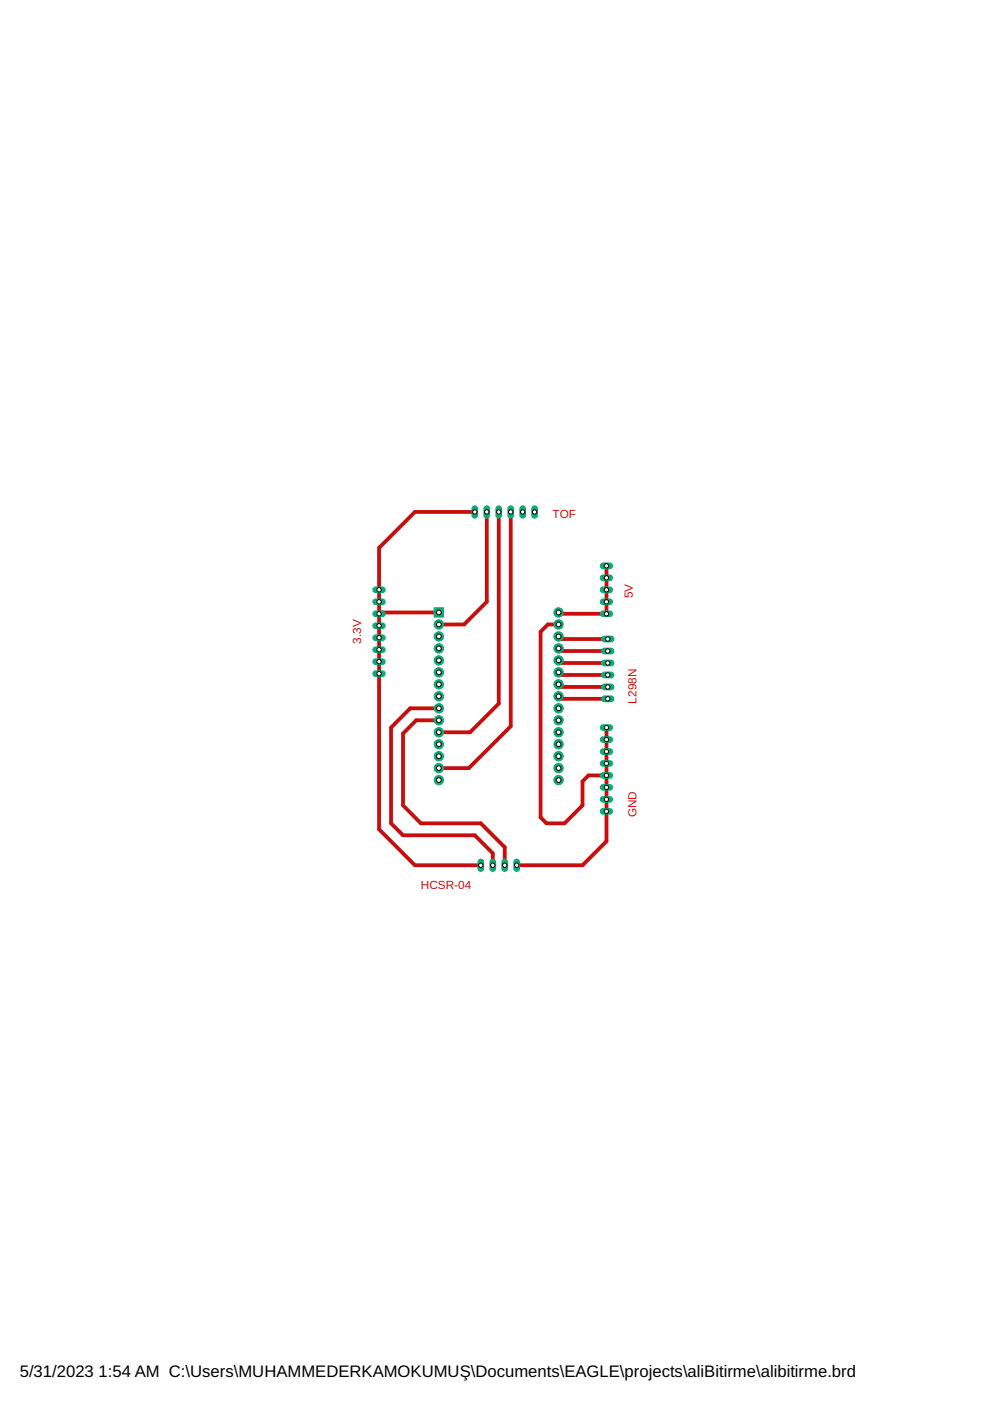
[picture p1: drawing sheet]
<svg xmlns="http://www.w3.org/2000/svg" width="210mm" height="297mm" viewBox="0 0 210 297" stroke-linecap="round" stroke-linejoin="round" font-family="sans-serif">
<g fill="none" stroke="#c90d0c" stroke-width=".8">
<path d="M100.7 108.5h-12.7l-7.6 7.7v59.6l7.6 7.7h13.9M103.2 108.5v19.1l-4.8 4.8h-5.4M105.7 108.5v40.7l-6 6.1h-6.7M108.3 108.5v45.5l-8.9 8.9h-6.4M128.6 120v10.1h-9.9l-.3-.2M80.6 129.9h12.4M118.4 132.4h-2.2l-1.6 1.5v39.4l1.3 1.3h3.8l3.8-3.8v-5.1l1.3-1.3h3.8M118.4 134.9l.6 .6h9.9M118.4 137.5l.6 .5h9.9M93 152.7h-4.8l-2.8 2.8v15.3l3.8 3.8h12.7l5.1 5v3.9M93 150.2h-6l-4.1 4.1v20.3l2.5 2.5h15.3l3.8 3.8v2.6M118.4 147.6l.6 .6h9.9"/>
<path d="M118.4 140l.6 .6h9.9M118.4 142.6l.6 .5h9.9M118.4 145.1l.6 .5h9.9M128.6 154.3v24.1l-5.1 5.1h-13.9"/>
</g>
<path d="M80.6 129.9l-.2 .2" fill="none" stroke="#c90d0c" stroke-width=".21"/>
<path d="M79.7 142.8h1.4" fill="none" stroke="#0dab76" stroke-width="1.4"/>
<circle cx="80.4" cy="142.8" r=".47" fill="#fff" stroke="#000" stroke-width=".21"/>
<path d="M79.7 140.3h1.4" fill="none" stroke="#0dab76" stroke-width="1.4"/>
<circle cx="80.4" cy="140.3" r=".47" fill="#fff" stroke="#000" stroke-width=".21"/>
<path d="M79.7 137.8h1.4" fill="none" stroke="#0dab76" stroke-width="1.4"/>
<circle cx="80.4" cy="137.8" r=".47" fill="#fff" stroke="#000" stroke-width=".21"/>
<path d="M79.7 135.2h1.4" fill="none" stroke="#0dab76" stroke-width="1.4"/>
<circle cx="80.4" cy="135.2" r=".47" fill="#fff" stroke="#000" stroke-width=".21"/>
<path d="M79.7 132.7h1.4" fill="none" stroke="#0dab76" stroke-width="1.4"/>
<circle cx="80.4" cy="132.7" r=".47" fill="#fff" stroke="#000" stroke-width=".21"/>
<path d="M79.7 127.6h1.4" fill="none" stroke="#0dab76" stroke-width="1.4"/>
<circle cx="80.4" cy="127.6" r=".47" fill="#fff" stroke="#000" stroke-width=".21"/>
<path d="M79.7 130.1h1.4" fill="none" stroke="#0dab76" stroke-width="1.4"/>
<circle cx="80.4" cy="130.1" r=".47" fill="#fff" stroke="#000" stroke-width=".21"/>
<path d="M79.7 125.1h1.4" fill="none" stroke="#0dab76" stroke-width="1.4"/>
<circle cx="80.4" cy="125.1" r=".47" fill="#fff" stroke="#000" stroke-width=".21"/>
<path d="M127.9 172h1.4" fill="none" stroke="#0dab76" stroke-width="1.4"/>
<circle cx="128.6" cy="172" r=".47" fill="#fff" stroke="#000" stroke-width=".21"/>
<path d="M127.9 169.5h1.4" fill="none" stroke="#0dab76" stroke-width="1.4"/>
<circle cx="128.6" cy="169.5" r=".47" fill="#fff" stroke="#000" stroke-width=".21"/>
<path d="M127.9 166.9h1.4" fill="none" stroke="#0dab76" stroke-width="1.4"/>
<circle cx="128.6" cy="166.9" r=".47" fill="#fff" stroke="#000" stroke-width=".21"/>
<path d="M127.9 164.4h1.4" fill="none" stroke="#0dab76" stroke-width="1.4"/>
<circle cx="128.6" cy="164.4" r=".47" fill="#fff" stroke="#000" stroke-width=".21"/>
<path d="M127.9 161.9h1.4" fill="none" stroke="#0dab76" stroke-width="1.4"/>
<circle cx="128.6" cy="161.9" r=".47" fill="#fff" stroke="#000" stroke-width=".21"/>
<path d="M127.9 156.8h1.4" fill="none" stroke="#0dab76" stroke-width="1.4"/>
<circle cx="128.6" cy="156.8" r=".47" fill="#fff" stroke="#000" stroke-width=".21"/>
<path d="M127.9 159.3h1.4" fill="none" stroke="#0dab76" stroke-width="1.4"/>
<circle cx="128.6" cy="159.3" r=".47" fill="#fff" stroke="#000" stroke-width=".21"/>
<path d="M127.9 154.3h1.4" fill="none" stroke="#0dab76" stroke-width="1.4"/>
<circle cx="128.6" cy="154.3" r=".47" fill="#fff" stroke="#000" stroke-width=".21"/>
<path d="M128.1 135.5h1.5" fill="none" stroke="#0dab76" stroke-width="1.4"/>
<circle cx="128.9" cy="135.5" r=".47" fill="#fff" stroke="#000" stroke-width=".21"/>
<path d="M128.1 138h1.5" fill="none" stroke="#0dab76" stroke-width="1.4"/>
<circle cx="128.9" cy="138" r=".47" fill="#fff" stroke="#000" stroke-width=".21"/>
<path d="M128.1 140.6h1.5" fill="none" stroke="#0dab76" stroke-width="1.4"/>
<circle cx="128.9" cy="140.6" r=".47" fill="#fff" stroke="#000" stroke-width=".21"/>
<path d="M128.1 143.1h1.5" fill="none" stroke="#0dab76" stroke-width="1.4"/>
<circle cx="128.9" cy="143.1" r=".47" fill="#fff" stroke="#000" stroke-width=".21"/>
<path d="M128.1 145.6h1.5" fill="none" stroke="#0dab76" stroke-width="1.4"/>
<circle cx="128.9" cy="145.6" r=".47" fill="#fff" stroke="#000" stroke-width=".21"/>
<path d="M128.1 148.2h1.5" fill="none" stroke="#0dab76" stroke-width="1.4"/>
<circle cx="128.9" cy="148.2" r=".47" fill="#fff" stroke="#000" stroke-width=".21"/>
<path d="M109.6 182.8v1.4" fill="none" stroke="#0dab76" stroke-width="1.4"/>
<circle cx="109.6" cy="183.5" r=".47" fill="#fff" stroke="#000" stroke-width=".21"/>
<path d="M107 182.8v1.4" fill="none" stroke="#0dab76" stroke-width="1.4"/>
<circle cx="107" cy="183.5" r=".47" fill="#fff" stroke="#000" stroke-width=".21"/>
<path d="M104.5 182.8v1.4" fill="none" stroke="#0dab76" stroke-width="1.4"/>
<circle cx="104.5" cy="183.5" r=".47" fill="#fff" stroke="#000" stroke-width=".21"/>
<path d="M101.9 182.8v1.4" fill="none" stroke="#0dab76" stroke-width="1.4"/>
<circle cx="101.9" cy="183.5" r=".47" fill="#fff" stroke="#000" stroke-width=".21"/>
<path d="M127.9 130.1h1.4" fill="none" stroke="#0dab76" stroke-width="1.4"/>
<circle cx="128.6" cy="130.1" r=".47" fill="#fff" stroke="#000" stroke-width=".21"/>
<path d="M127.9 127.6h1.4" fill="none" stroke="#0dab76" stroke-width="1.4"/>
<circle cx="128.6" cy="127.6" r=".47" fill="#fff" stroke="#000" stroke-width=".21"/>
<path d="M127.9 125.1h1.4" fill="none" stroke="#0dab76" stroke-width="1.4"/>
<circle cx="128.6" cy="125.1" r=".47" fill="#fff" stroke="#000" stroke-width=".21"/>
<path d="M127.9 122.5h1.4" fill="none" stroke="#0dab76" stroke-width="1.4"/>
<circle cx="128.6" cy="122.5" r=".47" fill="#fff" stroke="#000" stroke-width=".21"/>
<path d="M127.9 120h1.4" fill="none" stroke="#0dab76" stroke-width="1.4"/>
<circle cx="128.6" cy="120" r=".47" fill="#fff" stroke="#000" stroke-width=".21"/>
<path d="M92.1 128.9h1.9v2h-1.9z" fill="#0dab76" stroke="#0dab76" stroke-width=".21"/>
<circle cx="93" cy="129.9" r=".51" fill="#fff" stroke="#000" stroke-width=".21"/>
<circle cx="93" cy="132.4" r=".99" fill="#0dab76" stroke="#0dab76" stroke-width=".21"/>
<circle cx="93" cy="132.4" r=".51" fill="#fff" stroke="#000" stroke-width=".21"/>
<circle cx="93" cy="134.9" r=".99" fill="#0dab76" stroke="#0dab76" stroke-width=".21"/>
<circle cx="93" cy="134.9" r=".51" fill="#fff" stroke="#000" stroke-width=".21"/>
<circle cx="93" cy="137.5" r=".99" fill="#0dab76" stroke="#0dab76" stroke-width=".21"/>
<circle cx="93" cy="137.5" r=".51" fill="#fff" stroke="#000" stroke-width=".21"/>
<circle cx="93" cy="140" r=".99" fill="#0dab76" stroke="#0dab76" stroke-width=".21"/>
<circle cx="93" cy="140" r=".51" fill="#fff" stroke="#000" stroke-width=".21"/>
<circle cx="93" cy="142.6" r=".99" fill="#0dab76" stroke="#0dab76" stroke-width=".21"/>
<circle cx="93" cy="142.6" r=".51" fill="#fff" stroke="#000" stroke-width=".21"/>
<circle cx="93" cy="145.1" r=".99" fill="#0dab76" stroke="#0dab76" stroke-width=".21"/>
<circle cx="93" cy="145.1" r=".51" fill="#fff" stroke="#000" stroke-width=".21"/>
<circle cx="93" cy="147.6" r=".99" fill="#0dab76" stroke="#0dab76" stroke-width=".21"/>
<circle cx="93" cy="147.6" r=".51" fill="#fff" stroke="#000" stroke-width=".21"/>
<circle cx="93" cy="150.2" r=".99" fill="#0dab76" stroke="#0dab76" stroke-width=".21"/>
<circle cx="93" cy="150.2" r=".51" fill="#fff" stroke="#000" stroke-width=".21"/>
<circle cx="93" cy="152.7" r=".99" fill="#0dab76" stroke="#0dab76" stroke-width=".21"/>
<circle cx="93" cy="152.7" r=".51" fill="#fff" stroke="#000" stroke-width=".21"/>
<circle cx="93" cy="155.3" r=".99" fill="#0dab76" stroke="#0dab76" stroke-width=".21"/>
<circle cx="93" cy="155.3" r=".51" fill="#fff" stroke="#000" stroke-width=".21"/>
<circle cx="93" cy="157.8" r=".99" fill="#0dab76" stroke="#0dab76" stroke-width=".21"/>
<circle cx="93" cy="157.8" r=".51" fill="#fff" stroke="#000" stroke-width=".21"/>
<circle cx="93" cy="160.3" r=".99" fill="#0dab76" stroke="#0dab76" stroke-width=".21"/>
<circle cx="93" cy="160.3" r=".51" fill="#fff" stroke="#000" stroke-width=".21"/>
<circle cx="93" cy="162.9" r=".99" fill="#0dab76" stroke="#0dab76" stroke-width=".21"/>
<circle cx="93" cy="162.9" r=".51" fill="#fff" stroke="#000" stroke-width=".21"/>
<circle cx="93" cy="165.4" r=".99" fill="#0dab76" stroke="#0dab76" stroke-width=".21"/>
<circle cx="93" cy="165.4" r=".51" fill="#fff" stroke="#000" stroke-width=".21"/>
<circle cx="118.4" cy="129.9" r=".99" fill="#0dab76" stroke="#0dab76" stroke-width=".21"/>
<circle cx="118.4" cy="129.9" r=".51" fill="#fff" stroke="#000" stroke-width=".21"/>
<circle cx="118.4" cy="132.4" r=".99" fill="#0dab76" stroke="#0dab76" stroke-width=".21"/>
<circle cx="118.4" cy="132.4" r=".51" fill="#fff" stroke="#000" stroke-width=".21"/>
<circle cx="118.4" cy="134.9" r=".99" fill="#0dab76" stroke="#0dab76" stroke-width=".21"/>
<circle cx="118.4" cy="134.9" r=".51" fill="#fff" stroke="#000" stroke-width=".21"/>
<circle cx="118.4" cy="137.5" r=".99" fill="#0dab76" stroke="#0dab76" stroke-width=".21"/>
<circle cx="118.4" cy="137.5" r=".51" fill="#fff" stroke="#000" stroke-width=".21"/>
<circle cx="118.4" cy="140" r=".99" fill="#0dab76" stroke="#0dab76" stroke-width=".21"/>
<circle cx="118.4" cy="140" r=".51" fill="#fff" stroke="#000" stroke-width=".21"/>
<circle cx="118.4" cy="142.6" r=".99" fill="#0dab76" stroke="#0dab76" stroke-width=".21"/>
<circle cx="118.4" cy="142.6" r=".51" fill="#fff" stroke="#000" stroke-width=".21"/>
<circle cx="118.4" cy="145.1" r=".99" fill="#0dab76" stroke="#0dab76" stroke-width=".21"/>
<circle cx="118.4" cy="145.1" r=".51" fill="#fff" stroke="#000" stroke-width=".21"/>
<circle cx="118.4" cy="147.6" r=".99" fill="#0dab76" stroke="#0dab76" stroke-width=".21"/>
<circle cx="118.4" cy="147.6" r=".51" fill="#fff" stroke="#000" stroke-width=".21"/>
<circle cx="118.4" cy="150.2" r=".99" fill="#0dab76" stroke="#0dab76" stroke-width=".21"/>
<circle cx="118.4" cy="150.2" r=".51" fill="#fff" stroke="#000" stroke-width=".21"/>
<circle cx="118.4" cy="152.7" r=".99" fill="#0dab76" stroke="#0dab76" stroke-width=".21"/>
<circle cx="118.4" cy="152.7" r=".51" fill="#fff" stroke="#000" stroke-width=".21"/>
<circle cx="118.4" cy="155.3" r=".99" fill="#0dab76" stroke="#0dab76" stroke-width=".21"/>
<circle cx="118.4" cy="155.3" r=".51" fill="#fff" stroke="#000" stroke-width=".21"/>
<circle cx="118.4" cy="157.8" r=".99" fill="#0dab76" stroke="#0dab76" stroke-width=".21"/>
<circle cx="118.4" cy="157.8" r=".51" fill="#fff" stroke="#000" stroke-width=".21"/>
<circle cx="118.4" cy="160.3" r=".99" fill="#0dab76" stroke="#0dab76" stroke-width=".21"/>
<circle cx="118.4" cy="160.3" r=".51" fill="#fff" stroke="#000" stroke-width=".21"/>
<circle cx="118.4" cy="162.9" r=".99" fill="#0dab76" stroke="#0dab76" stroke-width=".21"/>
<circle cx="118.4" cy="162.9" r=".51" fill="#fff" stroke="#000" stroke-width=".21"/>
<circle cx="118.4" cy="165.4" r=".99" fill="#0dab76" stroke="#0dab76" stroke-width=".21"/>
<circle cx="118.4" cy="165.4" r=".51" fill="#fff" stroke="#000" stroke-width=".21"/>
<path d="M100.7 107.8v1.5" fill="none" stroke="#0dab76" stroke-width="1.4"/>
<circle cx="100.7" cy="108.5" r=".47" fill="#fff" stroke="#000" stroke-width=".21"/>
<path d="M103.2 107.8v1.5" fill="none" stroke="#0dab76" stroke-width="1.4"/>
<circle cx="103.2" cy="108.5" r=".47" fill="#fff" stroke="#000" stroke-width=".21"/>
<path d="M105.7 107.8v1.5" fill="none" stroke="#0dab76" stroke-width="1.4"/>
<circle cx="105.7" cy="108.5" r=".47" fill="#fff" stroke="#000" stroke-width=".21"/>
<path d="M108.3 107.8v1.5" fill="none" stroke="#0dab76" stroke-width="1.4"/>
<circle cx="108.3" cy="108.5" r=".47" fill="#fff" stroke="#000" stroke-width=".21"/>
<path d="M110.8 107.8v1.5" fill="none" stroke="#0dab76" stroke-width="1.4"/>
<circle cx="110.8" cy="108.5" r=".47" fill="#fff" stroke="#000" stroke-width=".21"/>
<path d="M113.3 107.8v1.5" fill="none" stroke="#0dab76" stroke-width="1.4"/>
<circle cx="113.3" cy="108.5" r=".47" fill="#fff" stroke="#000" stroke-width=".21"/>
<g font-size="3.5">
<text x="4.2" y="291.8">5/31/2023</text>
<text x="20.9" y="291.8">1:54 AM C:\Users\MUHAMMEDERKAMOKUMUŞ\Documents\EAGLE\projects\aliBitirme\alibitirme.brd</text>
</g>
<g font-size="2.5" fill="#c90d0c">
<text x="117.2" y="109.8">TOF</text>
<text x="134.2" y="126.9" transform="rotate(-90 134.2 126.9)">5V</text>
<text x="76.6" y="136.5" transform="rotate(-90 76.6 136.5)">3.3V</text>
<text x="134.9" y="149.2" transform="rotate(-90 134.9 149.2)">L298N</text>
<text x="134.9" y="173.3" transform="rotate(-90 134.9 173.3)">GND</text>
<text x="89.2" y="188.5">HCSR-04</text>
</g>
</svg>
